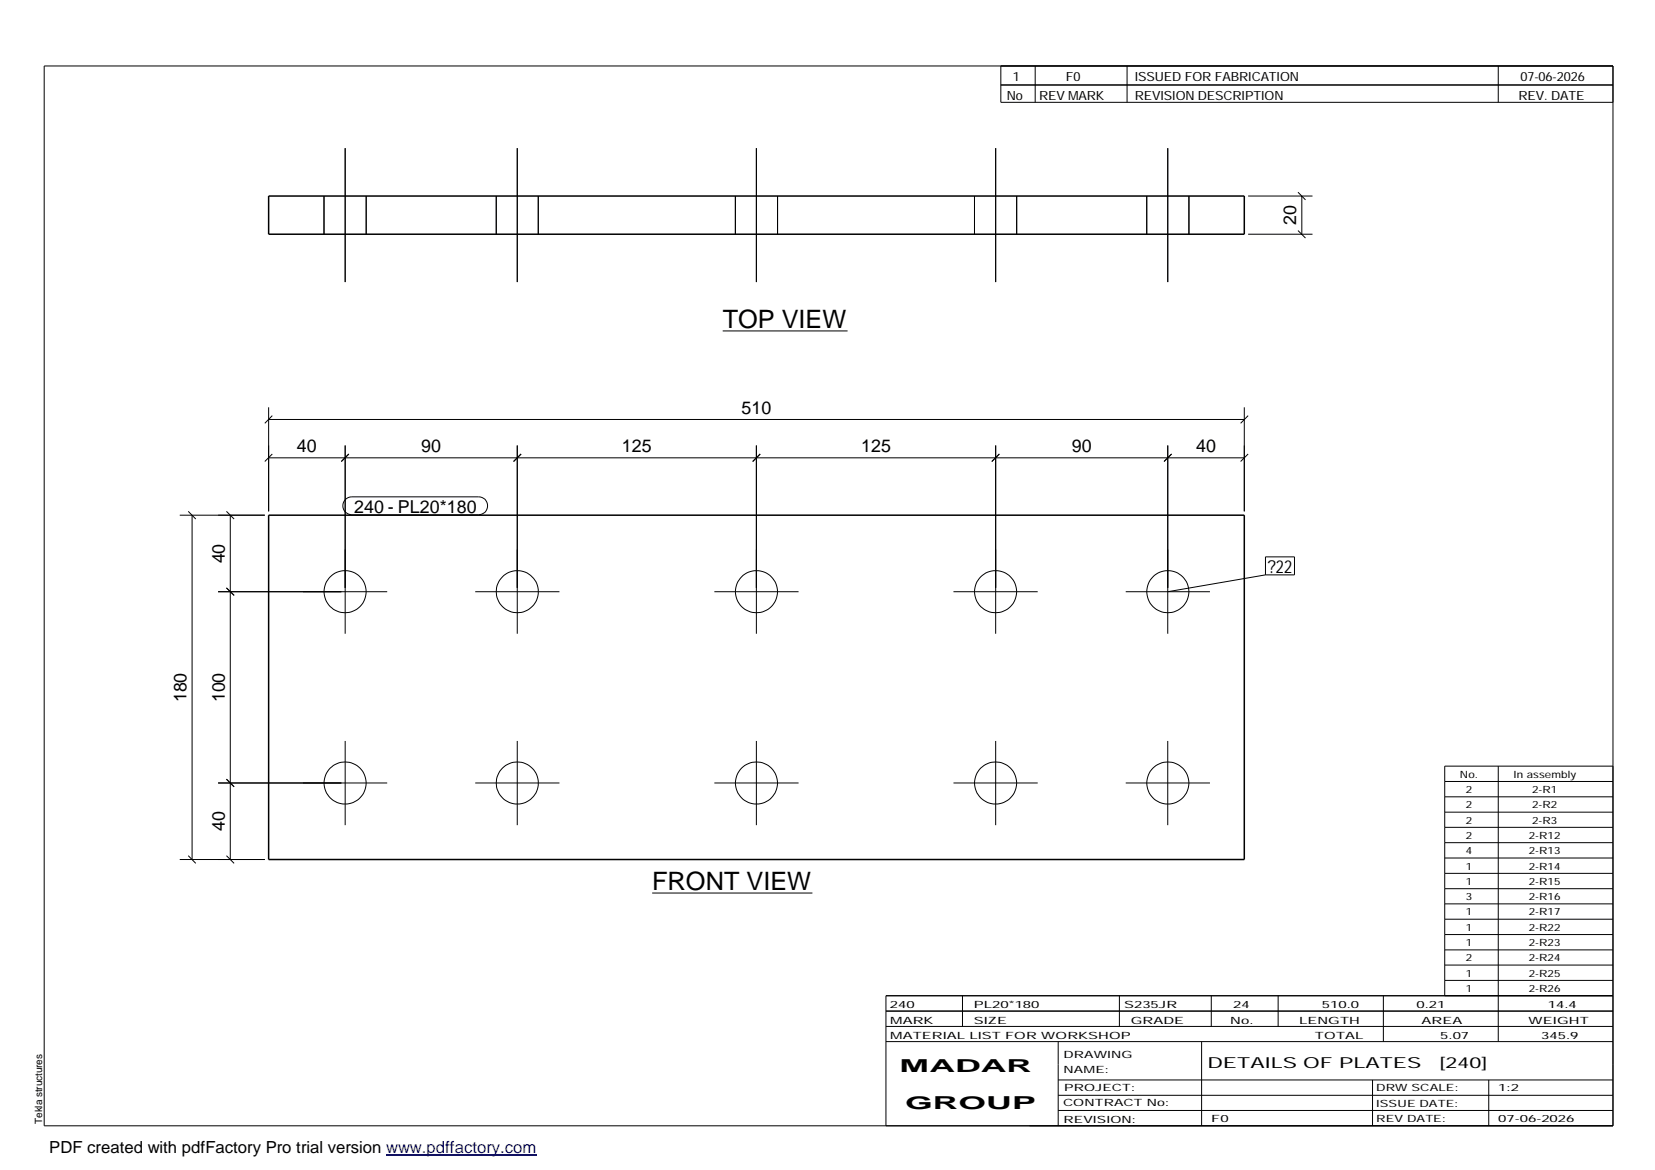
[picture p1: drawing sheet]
<svg xmlns="http://www.w3.org/2000/svg" width="420mm" height="297mm" viewBox="0 0 420 297" stroke-linecap="round" stroke-linejoin="round" font-family="sans-serif">
<g fill="none" stroke="#000" stroke-width=".25">
<path d="M11.2 16.7h398.3v269.1h-398.3zM254.1 16.7v9.3h155.4M262.8 16.7v9.3M286.1 16.7v9.3M380.4 16.7v9.3M87.6 37.6v34M131.3 37.6v34M192 37.6v34M252.8 37.6v34M254.1 21.6h155.4M296.5 37.6v34M82.3 49.8v9.7"/>
<path d="M93 49.8v9.7M126 49.8v9.7M136.7 49.8v9.7M186.7 49.8v9.7M197.4 49.8v9.7M247.4 49.8v9.7M258.1 49.8v9.7M291.1 49.8v9.7M301.8 49.8v9.7M316.9 59.5h16.3M316.9 49.8h16.3M329.5 58.5l1.9 1.9"/>
<path d="M329.5 48.8l1.9 1.9M330.5 49.8v9.7M183.5 84h31.7M68.2 106.5h247.7M68.2 103.4v26.4M68.2 116.2h247.7M69.1 105.5l-1.9 2M69.1 115.3l-1.9 1.9M87.6 113.1v47.8M88.6 115.3l-1.9 1.9M131.3 113.1v47.8M132.3 115.3l-1.9 1.9"/>
<path d="M192 113.1v47.8M193 115.3l-1.9 1.9M252.8 113.1v47.8M253.7 115.3l-1.9 1.9M296.5 113.1v47.8M297.4 115.3l-1.9 1.9M315.9 103.4v26.4M316.9 105.5l-1.9 2M316.9 115.3l-1.9 1.9M45.6 130.8h21.6M47.8 129.8l1.9 2M48.8 130.8v87.4"/>
<path d="M57.5 129.8l1.9 2M58.5 130.8v87.4M87.7 126.8l.7-.5 .9-.2h32.2a2.29 2.29 0 0 1 2.3 2.3 2.29 2.29 0 0 1-2.3 2.3h-32.2a2.31 2.31 0 0 1-2.1-1.4 2.31 2.31 0 0 1 .5-2.5zM55.4 150.2h42.9M57.5 149.3l1.9 1.9M120.6 150.2h21.4M181.4 150.2h21.3M242.1 150.2h21.3M285.8 150.2h21.4M321.3 141.4h7.3v4.6h-7.3zM321.3 146l-24.8 4.2M55.4 198.8h42.9"/>
<path d="M57.5 197.8l1.9 2M87.6 188.1v21.4M120.6 198.8h21.4M131.3 188.1v21.4M181.4 198.8h21.3M192 188.1v21.4M242.1 198.8h21.3M252.8 188.1v21.4M285.8 198.8h21.4M296.5 188.1v21.4M366.8 198.4h42.7M380.4 194.5v69.9"/>
<path d="M409.5 194.5h-42.7v58.3M45.6 218.2h21.6M47.8 217.2l1.9 2M57.5 217.2l1.9 2M366.8 202.3h42.7M366.8 206.2h42.7M366.8 210h42.7M366.8 213.9h42.7M366.8 217.8h42.7M165.6 226.7h40.6M366.8 221.7h42.7M366.8 225.6h42.7"/>
<path d="M366.8 229.5h42.7M366.8 233.4h42.7M366.8 237.3h42.7M224.9 256.7h184.6M244.3 252.8v7.8M284.2 252.8v7.8M307.5 252.8v7.8M324.5 252.8v7.8M351.2 252.8v11.6M366.8 241.2h42.7M366.8 245h42.7M366.8 248.9h42.7"/>
<path d="M409.5 252.8h-184.6v33M224.9 264.4h184.6M224.9 260.6h184.6M268.6 264.4v21.4M268.6 274.2h140.9M268.6 278.1h140.9M305.1 264.4v21.4M348.4 274.2v11.6M378 274.2v11.6M268.6 281.9h140.9"/>
<circle cx="87.6" cy="150.2" r="5.3"/>
<circle cx="131.3" cy="150.2" r="5.3"/>
<circle cx="192" cy="150.2" r="5.3"/>
<circle cx="252.7" cy="150.2" r="5.3"/>
<circle cx="296.5" cy="150.2" r="5.3"/>
<circle cx="87.6" cy="198.8" r="5.3"/>
<circle cx="131.3" cy="198.8" r="5.3"/>
<circle cx="192" cy="198.8" r="5.3"/>
<circle cx="252.7" cy="198.8" r="5.3"/>
<circle cx="296.5" cy="198.8" r="5.3"/>
</g>
<path d="M68.2 49.8h247.7v9.7h-247.7zM68.2 130.8h247.7v87.4h-247.7z" fill="none" stroke="#000" stroke-width=".38"/>
<path d="M98 293.3h38.2" fill="none" stroke="#00f" stroke-width=".3"/>
<g font-size="6.4">
<text x="183.5" y="83.3">TOP VIEW</text>
<text x="165.6" y="226">FRONT VIEW</text>
</g>
<g font-size="4.5">
<text x="329.1" y="57.1" transform="rotate(-90 329.1 57.1)">20</text>
<text x="188.3" y="105.1">510</text>
<text x="75.4" y="114.8">40</text>
<text x="106.9" y="114.8">90</text>
<text x="157.9" y="114.8">125</text>
<text x="218.6" y="114.8">125</text>
<text x="272.1" y="114.8">90</text>
<text x="303.7" y="114.8">40</text>
<text x="89.9" y="130.1">240 - PL20*180</text>
<text x="57.1" y="143" transform="rotate(-90 57.1 143)">40</text>
<text x="321.9" y="145.4">?22</text>
<text x="47.4" y="178.3" transform="rotate(-90 47.4 178.3)">180</text>
<text x="57.1" y="178.3" transform="rotate(-90 57.1 178.3)">100</text>
<text x="57.1" y="211" transform="rotate(-90 57.1 211)">40</text>
<text x="228.4" y="272.3">MADAR</text>
<text x="229.8" y="281.6">GROUP</text>
</g>
<text font-size="4.2" x="12.5" y="292.7">PDF created with pdfFactory Pro trial version www.pdffactory.com</text>
<g font-size="3.9">
<text x="306.5" y="271.3">DETAILS OF PLATES</text>
<text x="365.4" y="271.3">[240]</text>
</g>
<g font-size="3.2">
<text x="257.1" y="20.5">1</text>
<text x="270.6" y="20.5">F0</text>
<text x="288.1" y="20.5">ISSUED FOR FABRICATION</text>
<text x="386" y="20.5">07-06-2026</text>
<text x="255.6" y="25.5">No</text>
<text x="263.8" y="25.5">REV MARK</text>
<text x="288.1" y="25.5">REVISION DESCRIPTION</text>
<text x="385.5" y="25.5">REV. DATE</text>
</g>
<g font-size="2.5">
<text x="370.6" y="197.4">No.</text>
<text x="384.3" y="197.4">In assembly</text>
<text x="372.1" y="201.3">2</text>
<text x="389" y="201.3">2-R1</text>
<text x="372.1" y="205.2">2</text>
<text x="372.1" y="209.1">2</text>
<text x="389" y="205.2">2-R2</text>
<text x="389" y="209.1">2-R3</text>
<text x="372.1" y="213">2</text>
<text x="388.1" y="213">2-R12</text>
<text x="372.1" y="216.9">4</text>
<text x="372.1" y="220.8">1</text>
<text x="388.1" y="216.9">2-R13</text>
<text x="388.1" y="220.8">2-R14</text>
<text x="372.1" y="224.6">1</text>
<text x="388.1" y="224.6">2-R15</text>
<text x="372.1" y="228.5">3</text>
<text x="372.1" y="232.4">1</text>
<text x="388.1" y="228.5">2-R16</text>
<text x="388.1" y="232.4">2-R17</text>
<text x="372.1" y="236.3">1</text>
<text x="388.1" y="236.3">2-R22</text>
<text x="372.1" y="240.2">1</text>
<text x="372.1" y="244.1">2</text>
<text x="388.1" y="240.2">2-R23</text>
<text x="388.1" y="244.1">2-R24</text>
<text x="372.1" y="247.9">1</text>
<text x="372.1" y="251.8">1</text>
<text x="388.1" y="247.9">2-R25</text>
<text x="388.1" y="251.8">2-R26</text>
<text x="225.9" y="255.9">240</text>
<text x="247.3" y="255.9">PL20*180</text>
<text x="285.4" y="255.9">S235JR</text>
<text x="313.1" y="255.9">24</text>
<text x="335.6" y="255.9">510.0</text>
<text x="359.6" y="255.9">0.21</text>
<text x="392.9" y="255.9">14.4</text>
<text x="226" y="263.7">MATERIAL LIST FOR WORKSHOP</text>
<text x="226" y="259.9">MARK</text>
<text x="247.2" y="259.9">SIZE</text>
<text x="287.1" y="259.9">GRADE</text>
<text x="312.3" y="259.9">No.</text>
<text x="329.8" y="259.9">LENGTH</text>
<text x="333.8" y="263.7">TOTAL</text>
<text x="360.9" y="259.9">AREA</text>
<text x="365.6" y="263.7">5.07</text>
<text x="388.1" y="259.9">WEIGHT</text>
<text x="391.3" y="263.7">345.9</text>
<text x="270" y="268.5">DRAWING</text>
<text x="270" y="272.5">NAME:</text>
<text x="269.9" y="280.9">CONTRACT No:</text>
<text x="270.2" y="277">PROJECT:</text>
<text x="349.4" y="277.1">DRW SCALE:</text>
<text x="349.4" y="281">ISSUE DATE:</text>
<text x="380.4" y="277.1">1:2</text>
<text x="10.7" y="285.4" transform="rotate(-90 10.7 285.4)">Tekla structures</text>
<text x="270" y="285">REVISION:</text>
<text x="307.5" y="284.8">F0</text>
<text x="349.4" y="284.8">REV DATE:</text>
<text x="380.4" y="284.8">07-06-2026</text>
</g>
</svg>
